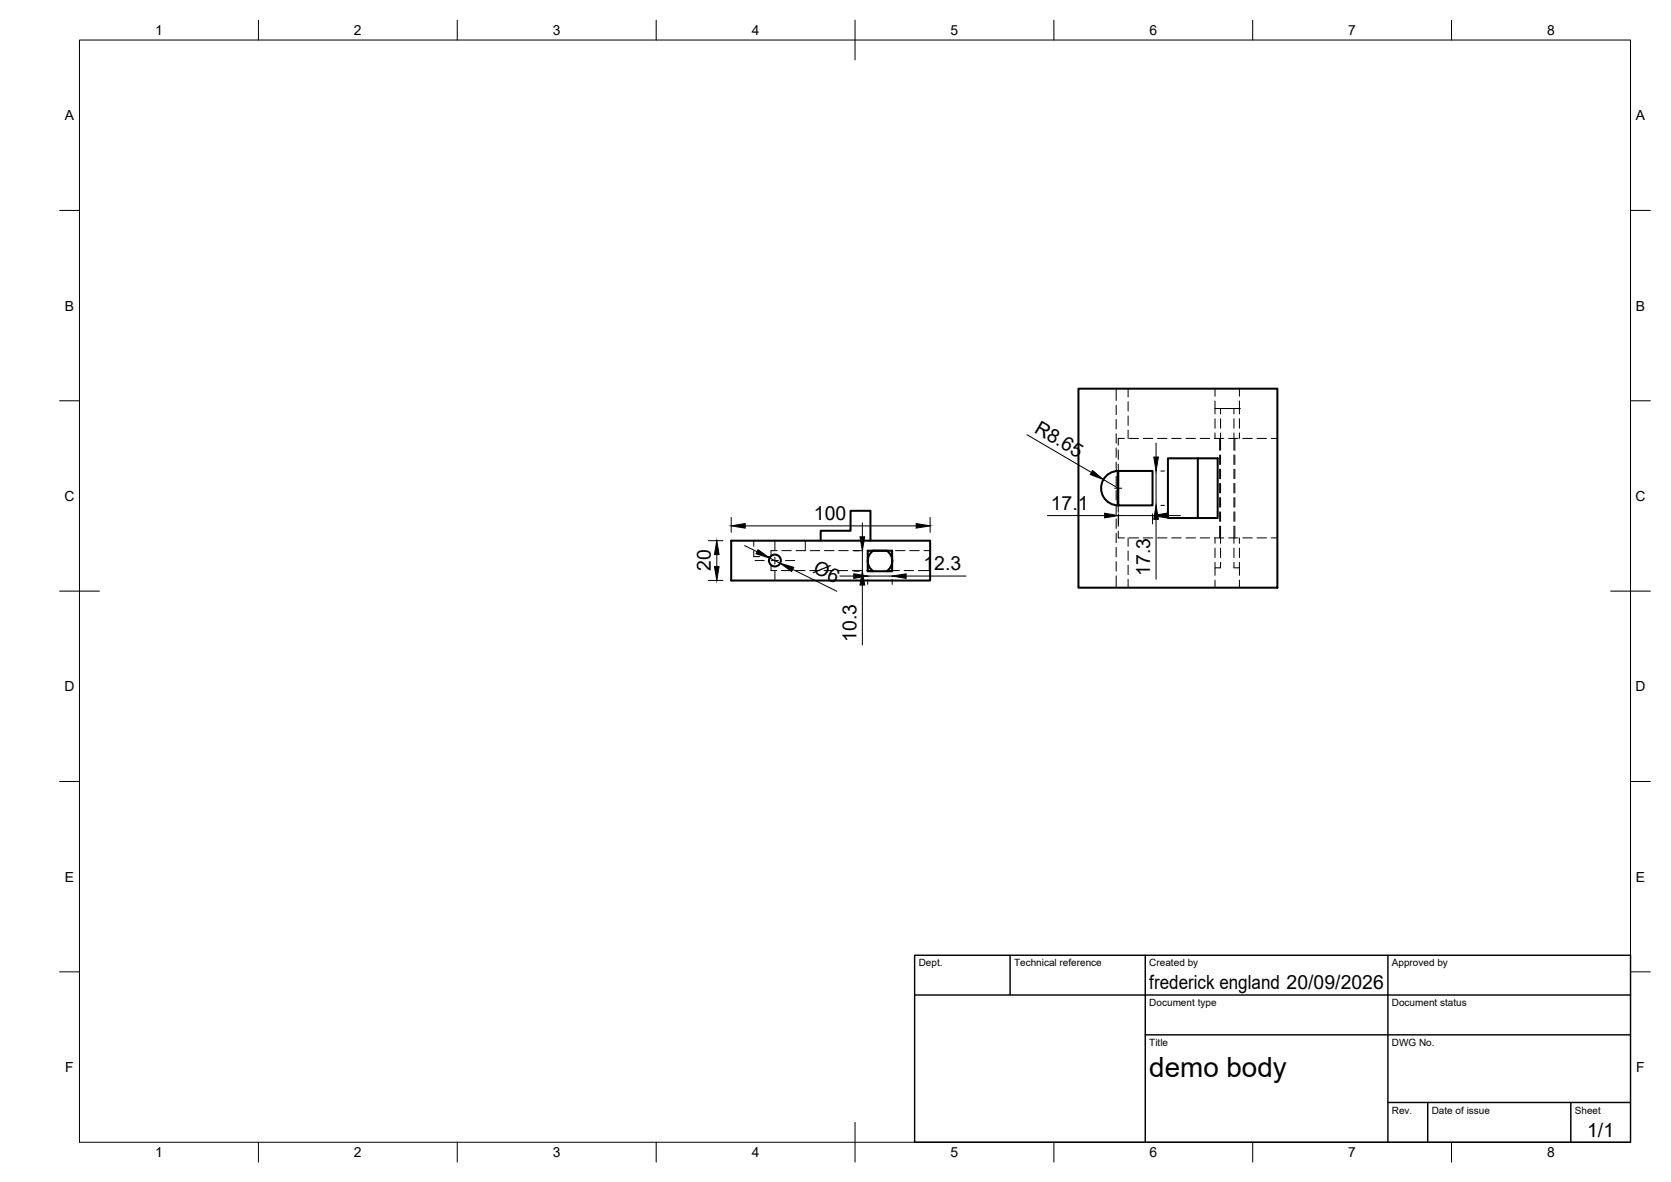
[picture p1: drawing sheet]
<svg xmlns="http://www.w3.org/2000/svg" width="420mm" height="297mm" viewBox="0 0 420 297" stroke-linecap="round" stroke-linejoin="round" font-family="sans-serif">
<!-- layer: Visible -->
<g fill="none" stroke="#000" stroke-width=".51">
<path d="M271.2 97.7h50v50h-50zM281 118.3v8.7M281.2 118.3a4.3 4.3 0 0 0-4.3 4.4 4.3 4.3 0 0 0 4.4 4.3h8.5v-8.7h-8.6v8.7M301.2 115.2h5v15h-5zM301.2 115.2h-7.5v15h7.5M183.9 135.9h50v10h-50zM206.4 135.9v-2.5h7.5v-5h5v7.5M218.2 138.4h6.1v5.2h-6.1zM219.6 138.4a3.1 3.1 0 0 0 0 5.1M222.9 138.4l1.1 1.1 .3 1.5M224.3 141h.1M224.3 141l-.3 1.4-1.1 1.1"/>
<circle cx="194.8" cy="140.9" r="1.49"/>
</g>
<!-- layer: Hidden -->
<g fill="none" stroke="#000" stroke-width=".25">
<path d="M280.6 97.7v3M283.7 97.7v2.1M305.5 97.7v1.9M311.6 97.7v1.9M280.6 101.8v2.4M280.6 105.4v2.4M280.6 109v2.4M280.6 112.6v2.3M280.6 116.1v2.4M280.6 119.7v2.4M281.2 113.1v2.4M281.2 116.6v1.7"/>
<path d="M282.7 110.2h-1.5v1.7M283.7 101v2.3M283.7 104.5v2.4M283.7 108.1v2.1M283.9 110.2h2.4M287.5 110.2h2.4M291.1 110.2h2.3M294.6 110.2h2.4M298.2 110.2h2.4M301.8 110.2h2.3M305.4 110.2h2.3M305.5 100.8v3.2"/>
<path d="M305.5 105.2v2.4M305.5 108.8v1.4M305.5 102.7h1.4M306.7 110.2v2.9M306.7 114.3v2.4M306.7 117.9v2.4M306.9 102.7h.1M306.9 102.7h3.4M306.9 102.7v1.3M306.9 105.2v2.4M306.9 108.8v4.3M306.9 114.3v2.4"/>
<path d="M306.9 117.9v2.4M308.9 110.2h2.4M310.3 102.7v1.3M310.3 105.2v2.4M310.3 108.8v4.3M310.3 114.3v2.4M310.3 117.9v2.4M310.3 102.7h1.3M310.5 110.2v2.9M310.5 114.3v2.4M310.5 117.9v2.4M311.6 102.7h.1"/>
<path d="M311.6 100.8v3.2M311.6 105.2v2.4M311.6 108.8v1.4M312.5 110.2h2.4M316.1 110.2h2.4M319.6 110.2h1.6M189.5 138.5v1.4h1.5M189.5 135.9v1.4M192.2 139.9h1.5M195.4 138.4h-1.5v1.3M196.6 138.4h2.4M200.2 138.4h2.3"/>
<path d="M202.5 135.9v2.5M203.8 138.4h2.3M207.3 138.4h2.4M210.9 138.4h2.4M214.5 138.4h2.3M218 138.4h2.4M219.6 138.4h-1.4v2M221.6 138.4h2.4M222.9 138.4h1.4v2.6M225.2 138.4h2.4M228.7 138.4h2.4M232.3 138.4h1.6"/>
<path d="M280.6 123.3v2.4M280.6 126.8v2.4M280.6 130.4v2.4M280.6 134v2.4M280.6 137.6v2.3M281.2 127v1.7M281.2 129.9v2.4M281.2 133.5v1.7h1.5M283.7 135.2v2.1M283.7 138.5v2.3M283.9 135.2h2.4M287.5 135.2h2.4"/>
<path d="M291.1 135.2h2.3M294.6 135.2h2.4M298.2 135.2h2.4M301.8 135.2h2.3M305.4 135.2h2.3M305.5 135.2v1.4M305.5 137.7v2.4M306.7 121.5v2.4M306.7 125.1v2.4M306.7 128.6v2.4M306.7 132.2v3M306.9 132.2v4.4"/>
<path d="M306.9 121.5v2.4M306.9 125.1v2.4M306.9 128.6v2.4M306.9 137.7v2.4M308.9 135.2h2.4M310.3 121.5v2.4M310.3 125.1v2.4M310.3 128.6v2.4M310.3 132.2v4.4M310.3 137.7v2.4M310.5 121.5v2.4M310.5 125.1v2.4"/>
<path d="M310.5 128.6v2.4M310.5 132.2v3M311.6 135.2v1.4M311.6 137.7v2.4M312.5 135.2h2.4M316.1 135.2h2.4M319.6 135.2h1.6M193.9 142v1.4h1.4M196.5 143.4h2.4M200 143.4h2.4M203.6 143.4h2.4M207.2 143.4h2.4"/>
<path d="M210.8 143.4h2.3M214.3 143.4h2.4M217.9 143.4h1.5M218.2 141.6v2h2.5M223.2 143.4h2.9M224.3 141v2.6h-2.5M227.3 143.4h2.4M230.9 143.4h3M280.6 141.1v2.4M280.6 144.7v3M283.7 142v2.4M283.7 145.6v2.1"/>
<path d="M305.5 141.3v1.4M305.5 145.8v1.9M306.9 141.3v1.4h-1.4v1.9M310.3 141.3v1.4h1.3M311.6 141.3v3.3M311.6 145.8v1.9"/>
</g>
<!-- layer: BORDER -->
<g fill="none" stroke="#000" stroke-width=".25">
<path d="M20 10.1h390v276.9h-390zM65 5.1v5M115 5.1v5M165 5.1v5M215 5.1v10M265 5.1v5M315 5.1v5M365 5.1v5M15 52.9h5M410 52.9h5M15 100.7h5M410 100.7h5"/>
<path d="M15 148.6h10M405 148.6h10M15 196.4h5M410 196.4h5M15 244.2h5M410 244.2h5M65 287v5M115 287v5M165 287v5M215 282.1v9.9M265 287v5M315 287v5"/>
<path d="M365 287v5"/>
</g>
<!-- layer: TITLEBLOCK -->
<path d="M230 240.1h180v46.9h-180zM230 250h180M254 240.1v9.9M288 240.1v46.9M349 240.1v46.9M288 260.1h122M349 277.1h61M359 277.1v9.9M395 277.1v9.9" fill="none" stroke="#000" stroke-width=".36"/>
<!-- layer: Smart Centers -->
<path d="M194.8 135.9v2.3M194.8 140v1.8M280.3 122.7h1.8M281.2 121.8v1.8M189.8 140.9h2.4M194 140.9h1.7M194.8 143.6v2.3M197.5 140.9h2.3" fill="none" stroke="#000" stroke-width=".25"/>
<!-- layer: FD_Dimensions -->
<g fill="none" stroke="#000" stroke-width=".25">
<path d="M258.2 109.2l16.2 9.5M290.7 111.4v3.5M290.7 118.4v8.6M291.9 118.4h.9M178.1 135.9h3.7M180.2 139.4v3M183.9 130v3.8M187.2 137.1l3.2 1.5M187.4 132.2h43M214.7 138.4h1.4M216.8 131.4v3.5M216.8 138.4v5.1"/>
<path d="M233.9 130v3.8M263.4 129.6h14.3M277.4 120.5l3.8 2.2M281.2 129.1v2.6M281.2 129.6h8.6M289.8 129.1v2.6M290.7 130.5v15.1M291.9 127h.9M293.3 129.6h3.5M178.1 145.9h3.7M193.5 140.2l2.7 1.3M199.3 143.1l11.1 5.5"/>
<path d="M211.2 144.8h3.5M214.7 143.5h1.4M216.8 147v15.1M218.2 145.6v1.3M218.2 144.8h6.1M224.3 145.6v1.3M227.8 144.8h15.1"/>
</g>
<g fill="#000" stroke="#000" stroke-width=".25">
<path d="M274.7 118.2l2.7 2.3-3.3-1.3zM290.1 114.9h1.2l-.6 3.5zM180.2 135.9l.6 3.5h-1.2zM183.9 132.2l3.5-.6v1.1zM190.6 138.1l2.9 2.1-3.4-1zM216.2 134.9h1.2l-.6 3.5zM230.4 131.6l3.5 .6-3.5 .5zM277.7 129l3.5 .6-3.5 .5zM290.7 127l.6 3.5h-1.2zM289.8 129.6l3.5-.6v1.1zM179.6 142.4h1.2l-.6 3.5zM196.2 141.5l3.4 1.1-.5 1z"/>
<path d="M214.7 144.2l3.5 .6-3.5 .6zM216.8 143.5l.6 3.5h-1.2zM224.3 144.8l3.5-.6v1.2z"/>
</g>
<text font-size="7" x="289" y="270.6">demo body</text>
<g font-size="4.9">
<text x="259.8" y="108.5" transform="rotate(30 259.8 108.5)">R8.65</text>
<text x="204.6" y="130.7">100</text>
<text x="264.2" y="128.2">17.1</text>
<text x="178.8" y="143.5" transform="rotate(-90 178.8 143.5)">20</text>
<text x="204.2" y="143.8" transform="rotate(26 204.2 143.8)">Ø6</text>
<text x="232.2" y="143.3">12.3</text>
<text x="289.2" y="144.7" transform="rotate(-90 289.2 144.7)">17.3</text>
<text x="215.4" y="161.2" transform="rotate(-90 215.4 161.2)">10.3</text>
<text x="289" y="248.5">frederick england 20/09/2026</text>
<text x="399.1" y="285.7">1/1</text>
</g>
<g font-size="3.5">
<text x="39" y="8.8">1</text>
<text x="89" y="8.8">2</text>
<text x="139" y="8.8">3</text>
<text x="189" y="8.8">4</text>
<text x="239" y="8.8">5</text>
<text x="289" y="8.8">6</text>
<text x="339" y="8.8">7</text>
<text x="389" y="8.8">8</text>
<text x="16.3" y="30.2">A</text>
<text x="411.3" y="30.2">A</text>
<text x="16.3" y="78">B</text>
<text x="411.3" y="78">B</text>
<text x="16.2" y="125.9">C</text>
<text x="411.2" y="125.9">C</text>
<text x="16.2" y="173.7">D</text>
<text x="411.2" y="173.7">D</text>
<text x="16.3" y="221.6">E</text>
<text x="411.3" y="221.6">E</text>
<text x="16.4" y="269.4">F</text>
<text x="411.4" y="269.4">F</text>
<text x="39" y="290.8">1</text>
<text x="89" y="290.8">2</text>
<text x="139" y="290.8">3</text>
<text x="189" y="290.8">4</text>
<text x="239" y="290.8">5</text>
<text x="289" y="290.8">6</text>
<text x="339" y="290.8">7</text>
<text x="389" y="290.8">8</text>
</g>
<g font-size="2.5">
<text x="231" y="242.9">Dept.</text>
<text x="255" y="242.9">Technical reference</text>
<text x="289" y="242.9">Created by</text>
<text x="350" y="242.9">Approved by</text>
<text x="289" y="252.8">Document type</text>
<text x="350" y="252.8">Document status</text>
<text x="289" y="262.9">Title</text>
<text x="350" y="262.9">DWG No.</text>
<text x="350" y="279.9">Rev.</text>
<text x="360" y="279.9">Date of issue</text>
<text x="396" y="279.9">Sheet</text>
</g>
</svg>
